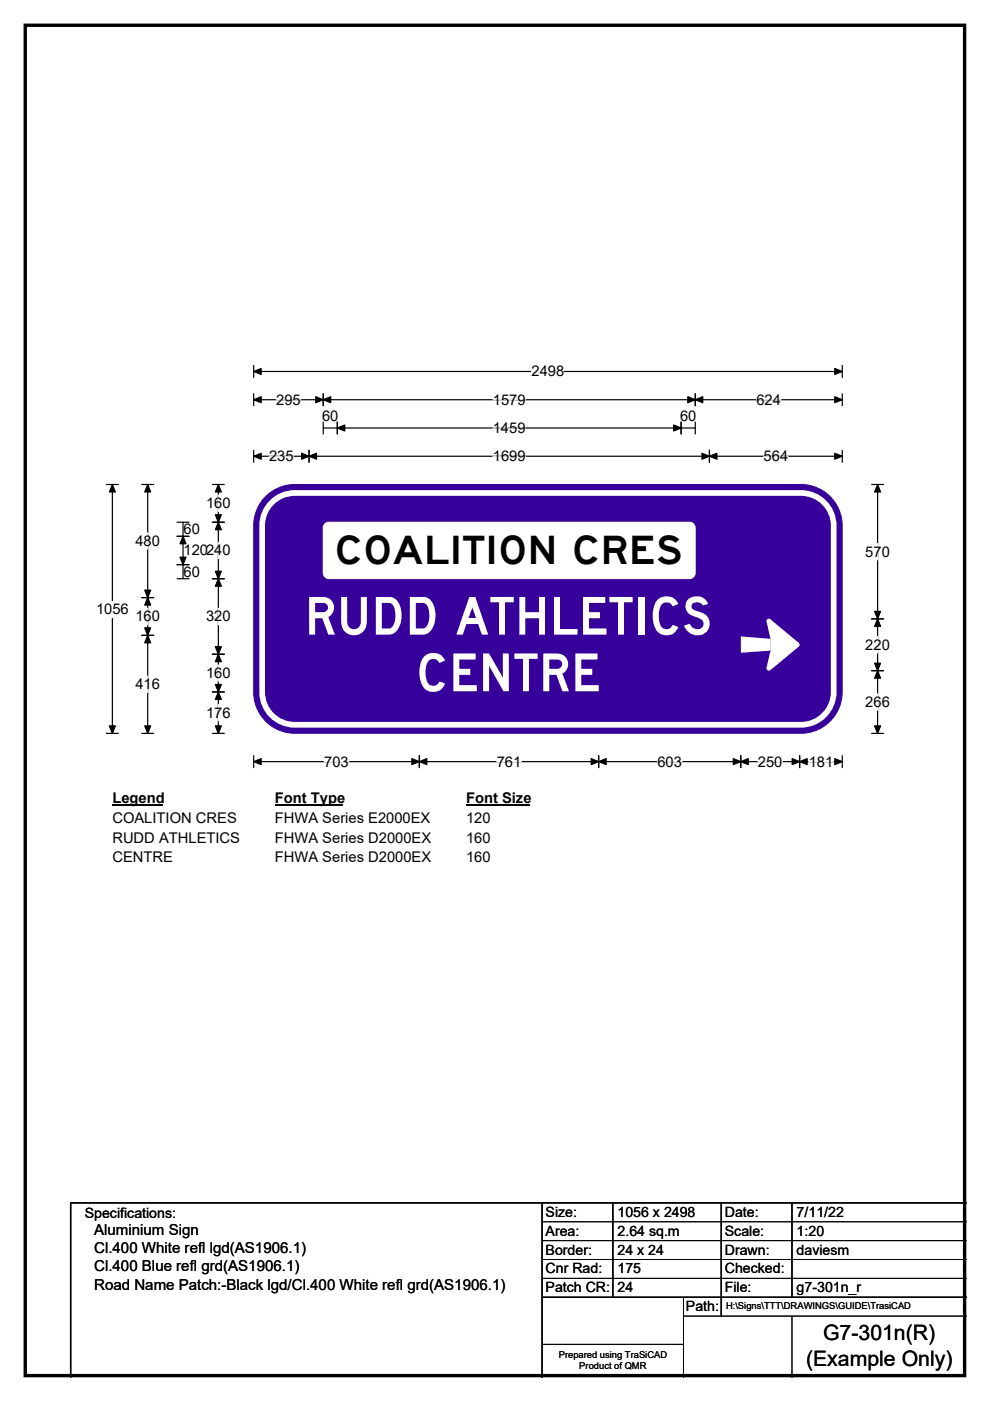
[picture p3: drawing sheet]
<svg xmlns="http://www.w3.org/2000/svg" width="210mm" height="297mm" viewBox="0 0 210 297" stroke-linecap="round" stroke-linejoin="round" font-family="sans-serif">
<path d="M5.4 5.4h199.2v286.3h-199.2z" fill="none" stroke="#000" stroke-width=".72"/>
<path d="M53.8 78.8h124.8M53.8 77.5v2.5M178.6 77.5v2.5" fill="none" stroke="#000" stroke-width=".25"/>
<path d="M53.8 78.8l1.6-.7v1.3zM177.1 78.1l1.5 .7-1.5 .6z" fill="#000" stroke="#000" stroke-width=".25"/>
<path d="M112.8 77h6.9v3.5h-6.9z" fill="#fff"/>
<g fill="none" stroke="#000" stroke-width=".25">
<path d="M53.8 84.8h124.8M53.8 83.5v2.5M53.8 95.5v2.5M53.8 96.7h124.8M65.6 95.5v2.5M68.6 83.5v2.5M68.6 89.5v2.5M68.6 90.7h78.9M71.5 89.5v2.5M144.5 89.5v2.5M147.5 83.5v2.5M147.5 89.5v2.5"/>
<path d="M150.5 95.5v2.5M178.6 83.5v2.5M178.6 95.5v2.5M22.6 102.7h2.5M23.8 102.7v52.8M22.6 155.5h2.5M53.8 160.2v2.6M53.8 161.5h124.8M88.9 160.2v2.6M127 160.2v2.6M157.1 160.2v2.6M169.6 160.2v2.6"/>
<path d="M178.6 160.2v2.6"/>
</g>
<g fill="#000" stroke="#000" stroke-width=".25">
<path d="M53.8 84.8l1.6-.7v1.3zM53.8 96.7l1.6-.6v1.3zM65.6 96.7l1.5-.6v1.3zM64 96.1l1.6 .6-1.6 .7zM68.6 84.8l1.5-.7v1.3zM67 84.1l1.6 .7-1.6 .6zM71.5 90.7l1.6-.6v1.3zM142.9 90.1l1.6 .6-1.6 .7zM145.9 84.1l1.6 .7-1.6 .6zM147.5 84.8l1.6-.7v1.3zM148.9 96.1l1.6 .6-1.6 .7zM150.5 96.7l1.6-.6v1.3z"/>
<path d="M177.1 84.1l1.5 .7-1.5 .6zM177.1 96.1l1.5 .6-1.5 .7zM23.8 102.7l.7 1.6h-1.3zM23.2 153.9h1.3l-.7 1.6zM53.8 161.5l1.6-.7v1.3zM88.9 161.5l1.6-.7v1.3zM87.4 160.8l1.5 .7-1.5 .6zM125.4 160.8l1.6 .7-1.6 .6zM127 161.5l1.6-.7v1.3zM155.5 160.8l1.6 .7-1.6 .6zM157.1 161.5l1.6-.7v1.3zM168 160.8l1.6 .7-1.6 .6z"/>
<path d="M169.6 161.5l1.6-.7v1.3zM177.1 160.8l1.5 .7-1.5 .6z"/>
</g>
<path d="M57.1 96.7h5.2M58.6 84.8h5.2M104.5 90.7h7M104.5 84.8h7M104.5 96.7h7M160.4 84.8h5.3M162 96.7h5.2M68.8 161.5h5.2M105.4 161.5h5.2M139.4 161.5h5.3M160.8 161.5h5.2M171.5 161.5h5.2" fill="none" stroke="#fff" stroke-width=".25"/>
<path d="M20.4 127.4h6.9v3.5h-6.9z" fill="#fff"/>
<g fill="none" stroke="#000" stroke-width=".25">
<path d="M30.1 102.7h2.5M31.3 102.7v52.8M37.5 113.7h2.6M37.5 119.7h2.6M37.5 110.7h2.6M38.8 110.7v12M45 102.7h2.6M45 110.7h2.6M46.3 102.7v52.8M184.9 102.7h2.5M186.1 102.7v52.8M30.1 126.7h2.5"/>
<path d="M30.1 134.7h2.5M37.5 122.7h2.6M45 122.7h2.6M45 138.7h2.6M184.9 131.2h2.5M30.1 155.5h2.5M45 155.5h2.6M45 146.7h2.6M184.9 155.5h2.5M184.9 142.2h2.5"/>
</g>
<g fill="#000" stroke="#000" stroke-width=".25">
<path d="M31.3 102.7l.7 1.6h-1.3zM38.8 113.7l.7 1.6h-1.3zM38.2 118.1h1.3l-.7 1.6zM46.3 110.7l.6 1.6h-1.2zM46.3 102.7l.6 1.6h-1.2zM45.7 109.1h1.2l-.6 1.6zM186.1 102.7l.7 1.6h-1.3zM31.3 126.7l.7 1.6h-1.3zM30.7 133.1h1.3l-.7 1.6zM30.7 125.1h1.3l-.7 1.6zM31.3 134.7l.7 1.6h-1.3zM45.7 121.1h1.2l-.6 1.6z"/>
<path d="M46.3 122.7l.6 1.6h-1.2zM45.7 137.1h1.2l-.6 1.6zM46.3 138.7l.6 1.6h-1.2zM186.1 131.2l.7 1.6h-1.3zM185.5 129.6h1.3l-.7 1.6zM30.7 153.9h1.3l-.7 1.6zM45.7 145.1h1.2l-.6 1.6zM46.3 146.7l.6 1.6h-1.2zM45.7 153.9h1.2l-.6 1.6zM185.5 140.6h1.3l-.7 1.6zM186.1 142.2l.7 1.6h-1.3zM185.5 153.9h1.3l-.7 1.6z"/>
</g>
<path d="M31.3 113v3.5M46.3 105v3.5M46.3 115v3.4M186.1 115.2v3.5M31.3 128.9v3.6M46.3 128.9v3.6M186.1 135v3.5M31.3 143.3v3.6M46.3 141v3.4M46.3 149.4v3.4M186.1 147.1v3.5" fill="none" stroke="#fff" stroke-width=".25"/>
<path d="M23.8 167.5h10.8v3.5h-10.8z" fill="#fff"/>
<path d="M23.8 170.8h10.8" fill="none" stroke="#000" stroke-width=".32"/>
<path d="M58.3 167.5h14.4v3.5h-14.4z" fill="#fff"/>
<path d="M58.3 170.8h14.4" fill="none" stroke="#000" stroke-width=".32"/>
<path d="M98.8 167.5h13.5v3.5h-13.5z" fill="#fff"/>
<path d="M98.8 170.8h13.5" fill="none" stroke="#000" stroke-width=".32"/>
<g fill="#fff">
<path d="M23.8 171.7h26.3v3.5h-26.3z"/>
<path d="M58.3 171.7h32.9v3.5h-32.9z"/>
<path d="M98.8 171.7h5.3v3.5h-5.3z"/>
<path d="M23.8 175.9h27v3.4h-27z"/>
<path d="M58.3 175.9h33.1v3.4h-33.1z"/>
<path d="M98.8 175.9h5.3v3.4h-5.3z"/>
<path d="M23.8 180h12.8v3.5h-12.8z"/>
<path d="M58.3 180h33.1v3.5h-33.1z"/>
<path d="M98.8 180h5.3v3.5h-5.3z"/>
</g>
<path d="M56.4 105.3a8.7 8.7 0 0 1 6.1-2.6h107.4a8.7 8.7 0 0 1 8.7 8.7v35.3a8.7 8.7 0 0 1-8.7 8.8h-107.4a8.7 8.7 0 0 1-8.7-8.8v-35.3a8.7 8.7 0 0 1 2.6-6.1z" fill-rule="evenodd" fill="#37009b" stroke="#37009b" stroke-width=".21"/>
<path d="M57.3 106.9a6.9 6.9 0 0 1 5.2-2.4h107.4a6.9 6.9 0 0 1 6.9 6.9v35.3a6.9 6.9 0 0 1-6.9 7h-107.4a6.9 6.9 0 0 1-6.9-7v-35.3a6.9 6.9 0 0 1 1.7-4.5z" fill="none" stroke="#fff" stroke-width="1.2"/>
<g fill="#fff">
<path d="M157.1 134.9l6.3 .5v2.5l-6.3 .5z"/>
<path d="M162.6 131.8l.8-.5 6 5v.8l-6 5-.8-.5 .8-3.7v-2.5z" fill-rule="evenodd"/>
<circle cx="163.1" cy="141.7" r=".51"/>
<circle cx="169.1" cy="136.7" r=".51"/>
<circle cx="163.1" cy="131.7" r=".51"/>
</g>
<path d="M68.8 111.2l.6-.4 .3-.1h76.5a1.2 1.2 0 0 1 1.2 1.2v9.6a1.22 1.22 0 0 1-1.2 1.2h-76.5a1.2 1.2 0 0 1-1.1-1.2v-9.6z" fill-rule="evenodd" fill="#fff" stroke="#fff" stroke-width=".21"/>
<path d="M115 255v37M130 255v20M153 255v24M168 255v20M205 255h-190v37M115 275h90" fill="none" stroke="#000" stroke-width=".3"/>
<path d="M115 259h90M115 263h90M115 267h90M115 271h90M145 279h60M145 275v17M168 279v13M115 285h30" fill="none" stroke="#000" stroke-width=".21"/>
<g font-size="11.1" fill="#fff">
<text x="64.6" y="134.6">RUDD ATHLETICS</text>
<text x="88.2" y="146.6">CENTRE</text>
</g>
<text font-size="8.3" x="71" y="119.5">COALITION CRES</text>
<g font-size="4.5">
<text x="174.6" y="284.2">G7-301n(R)</text>
<text x="171" y="289.6">(Example Only)</text>
</g>
<g font-size="3.2">
<text x="20" y="261.9">Aluminium Sign</text>
<text x="20" y="265.7">Cl.400 White refl lgd(AS1906.1)</text>
<text x="20" y="269.6">Cl.400 Blue refl grd(AS1906.1)</text>
<text x="20" y="273.4">Road Name Patch:-Black lgd/Cl.400 White refl grd(AS1906.1)</text>
</g>
<g font-size="3.1">
<text x="112.8" y="79.8">2498</text>
<text x="58.6" y="85.8">295</text>
<text x="68.3" y="89.3">60</text>
<text x="104.5" y="85.8">1579</text>
<text x="144.2" y="89.3">60</text>
<text x="160.4" y="85.8">624</text>
<text x="104.5" y="91.8">1459</text>
<text x="57.1" y="97.8">235</text>
<text x="104.5" y="97.8">1699</text>
<text x="162" y="97.8">564</text>
<text x="43.7" y="107.8">160</text>
<text x="38.9" y="113.3">60</text>
<text x="28.7" y="115.8">480</text>
<text x="38.9" y="117.8">120240</text>
<text x="183.5" y="118">570</text>
<text x="38.9" y="122.3">60</text>
<text x="20.4" y="130.2">1056</text>
<text x="28.7" y="131.7">160</text>
<text x="43.7" y="131.7">320</text>
<text x="183.5" y="137.8">220</text>
<text x="43.7" y="143.8">160</text>
<text x="28.7" y="146.1">416</text>
<text x="183.5" y="149.9">266</text>
<text x="43.7" y="152.1">176</text>
<text x="68.8" y="162.5">703</text>
<text x="105.4" y="162.5">761</text>
<text x="139.4" y="162.5">603</text>
<text x="160.8" y="162.5">250</text>
<text x="171.5" y="162.5">181</text>
<text x="23.8" y="170.3">Legend</text>
<text x="58.3" y="170.3">Font Type</text>
<text x="98.8" y="170.3">Font Size</text>
<text x="23.8" y="174.5">COALITION CRES</text>
<text x="23.8" y="178.6">RUDD ATHLETICS</text>
<text x="58.3" y="174.5">FHWA Series E2000EX</text>
<text x="58.3" y="178.6">FHWA Series D2000EX</text>
<text x="98.8" y="174.5">120</text>
<text x="98.8" y="178.6">160</text>
<text x="23.8" y="182.8">CENTRE</text>
<text x="58.3" y="182.8">FHWA Series D2000EX</text>
<text x="98.8" y="182.8">160</text>
</g>
<g font-size="3">
<text x="115.7" y="258">Size:</text>
<text x="131" y="258">1056 x 2498</text>
<text x="153.7" y="258">Date:</text>
<text x="169" y="258">7/11/22</text>
<text x="18" y="258.2">Specifications:</text>
<text x="115.7" y="262">Area:</text>
<text x="131" y="262">2.64 sq.m</text>
<text x="153.7" y="262">Scale:</text>
<text x="169" y="262">1:20</text>
<text x="115.7" y="266">Border:</text>
<text x="115.7" y="270">Cnr Rad:</text>
<text x="131" y="266">24 x 24</text>
<text x="131" y="270">175</text>
<text x="153.7" y="266">Drawn:</text>
<text x="153.7" y="270">Checked:</text>
<text x="169" y="266">daviesm</text>
<text x="115.7" y="274">Patch CR:</text>
<text x="131" y="274">24</text>
<text x="153.7" y="274">File:</text>
<text x="169" y="274">g7-301n_r</text>
<text x="145.5" y="278">Path:</text>
</g>
<g font-size="2">
<text x="154" y="277.6">H:\Signs\TTT\DRAWINGS\GUIDE\TrasiCAD</text>
<text x="118.5" y="287.8">Prepared using TraSiCAD</text>
<text x="122.9" y="290.2">Product of QMR</text>
</g>
</svg>
